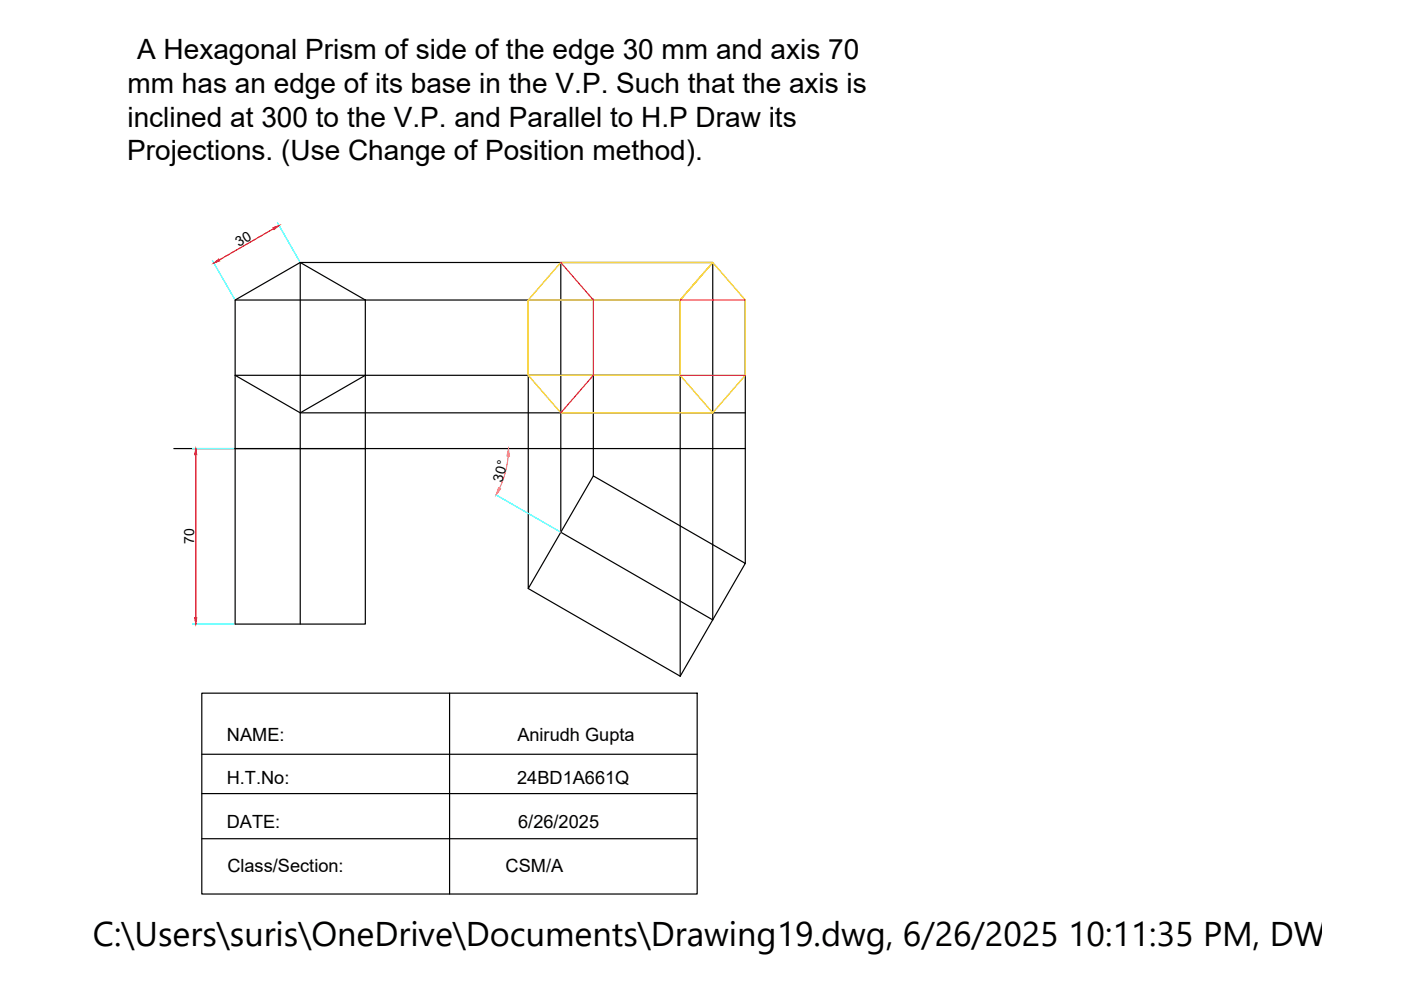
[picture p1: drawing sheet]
<svg xmlns="http://www.w3.org/2000/svg" width="297mm" height="210mm" viewBox="0 0 297 210" stroke-linecap="round" stroke-linejoin="round" font-family="sans-serif">
<!-- layer: 0 -->
<g fill="none" stroke="#000" stroke-width=".25">
<path d="M118.9 55.7v57.1l32.2 18.6v-75.7h-87.4v76.6M49.9 63.6l13.8-7.9 13.8 7.9v16l-13.8 7.9-13.8-7.9zM49.9 63.6h94.3v79.8M77.5 79.6v15.5M112 63.6v61.2l13.8-23.9 32.2 18.6-13.8 23.9M125.8 79.6v21.3M144.2 79.6h-94.3v52.7h27.6v-37.2h-27.6M158 63.6v55.9M36.9 95.1h121.1M63.7 87.5h94.3M112 124.8l32.2 18.6M42.8 147h105v42.6h-105z"/>
<path d="M42.8 159.9h105M95.3 147v42.6M42.8 168.3h105M42.8 177.8h105"/>
</g>
<path d="M144.2 79.6h-32.2v-16h32.2l6.9-7.9-6.9 7.9v16l6.9 7.9 6.9-7.9v-16l-6.9-7.9h-32.2l-6.9 7.9v16l6.9 7.9h32.2" fill="none" stroke="#f8d731" stroke-width=".3"/>
<path d="M125.8 63.6h.1M125.8 79.6h.1" fill="none" stroke="#000" stroke-width=".21"/>
<path d="M118.9 55.7l6.9 7.9v16l-6.9 7.9M144.2 63.6h13.8M144.2 79.6h13.8" fill="none" stroke="#ed1f24" stroke-width=".25"/>
<path d="M45 55.2l4.7 8.1M58.8 47.2l4.7 8.2M40.8 95.1h8.8M105.1 104.9l13.8 7.9M40.8 132.3h8.8" fill="none" stroke="#0ff" stroke-width=".25"/>
<path d="M58 48.5l-11.5 6.6M41.5 96.4v34.6" fill="none" stroke="#f00" stroke-width=".25"/>
<g fill="#f00" stroke="#f00" stroke-width=".21">
<path d="M41.5 95.1l.2 1.3h-.4z"/>
<path d="M41.3 131h.4l-.2 1.3z"/>
<path d="M57.9 48.3l1.3-.5-1.1 .9z"/>
<path d="M45.3 55.8l1.1-.9 .2 .4z"/>
</g>
<path d="M107.7 96.7a19.7 19.7 0 0 1-1.8 6.8" fill="none" stroke="#f0f" stroke-width=".25"/>
<g fill="#f0f" stroke="#f0f" stroke-width=".21">
<path d="M105.7 103.4l.5 .3-1 1.2z"/>
<path d="M107.8 95.1l.2 1.6h-.5z"/>
</g>
<text font-size="7.3" x="19.7" y="200.6">C:\Users\suris\OneDrive\Documents\Drawing19.dwg, 6/26/2025 10:11:35 PM, DWG To</text>
<g font-size="5.9">
<text x="29.1" y="12.6">A Hexagonal Prism of side of the edge 30 mm and axis 70</text>
<text x="27" y="19.8">mm has an edge of its base in the V.P. Such that the axis is</text>
<text x="27" y="26.9">inclined at 300 to the V.P. and Parallel to H.P Draw its</text>
<text x="27" y="34">Projections. (Use Change of Position method).</text>
</g>
<g font-size="3.9">
<text x="48.1" y="157">NAME:</text>
<text x="109.7" y="157">Anirudh Gupta</text>
<text x="48.1" y="166.3">H.T.No:</text>
<text x="109.6" y="166.3">24BD1A661Q</text>
<text x="48.1" y="175.5">DATE:</text>
<text x="109.9" y="175.5">6/26/2025</text>
<text x="48.2" y="184.8">Class/Section:</text>
<text x="107.2" y="184.8">CSM/A</text>
</g>
<g font-size="3">
<text x="50.7" y="52.3" transform="rotate(-30 50.7 52.3)">30</text>
<text x="106.5" y="102.3" transform="rotate(-75 106.5 102.3)">30°</text>
<text x="41.1" y="115.3" transform="rotate(-90 41.1 115.3)">70</text>
</g>
</svg>
